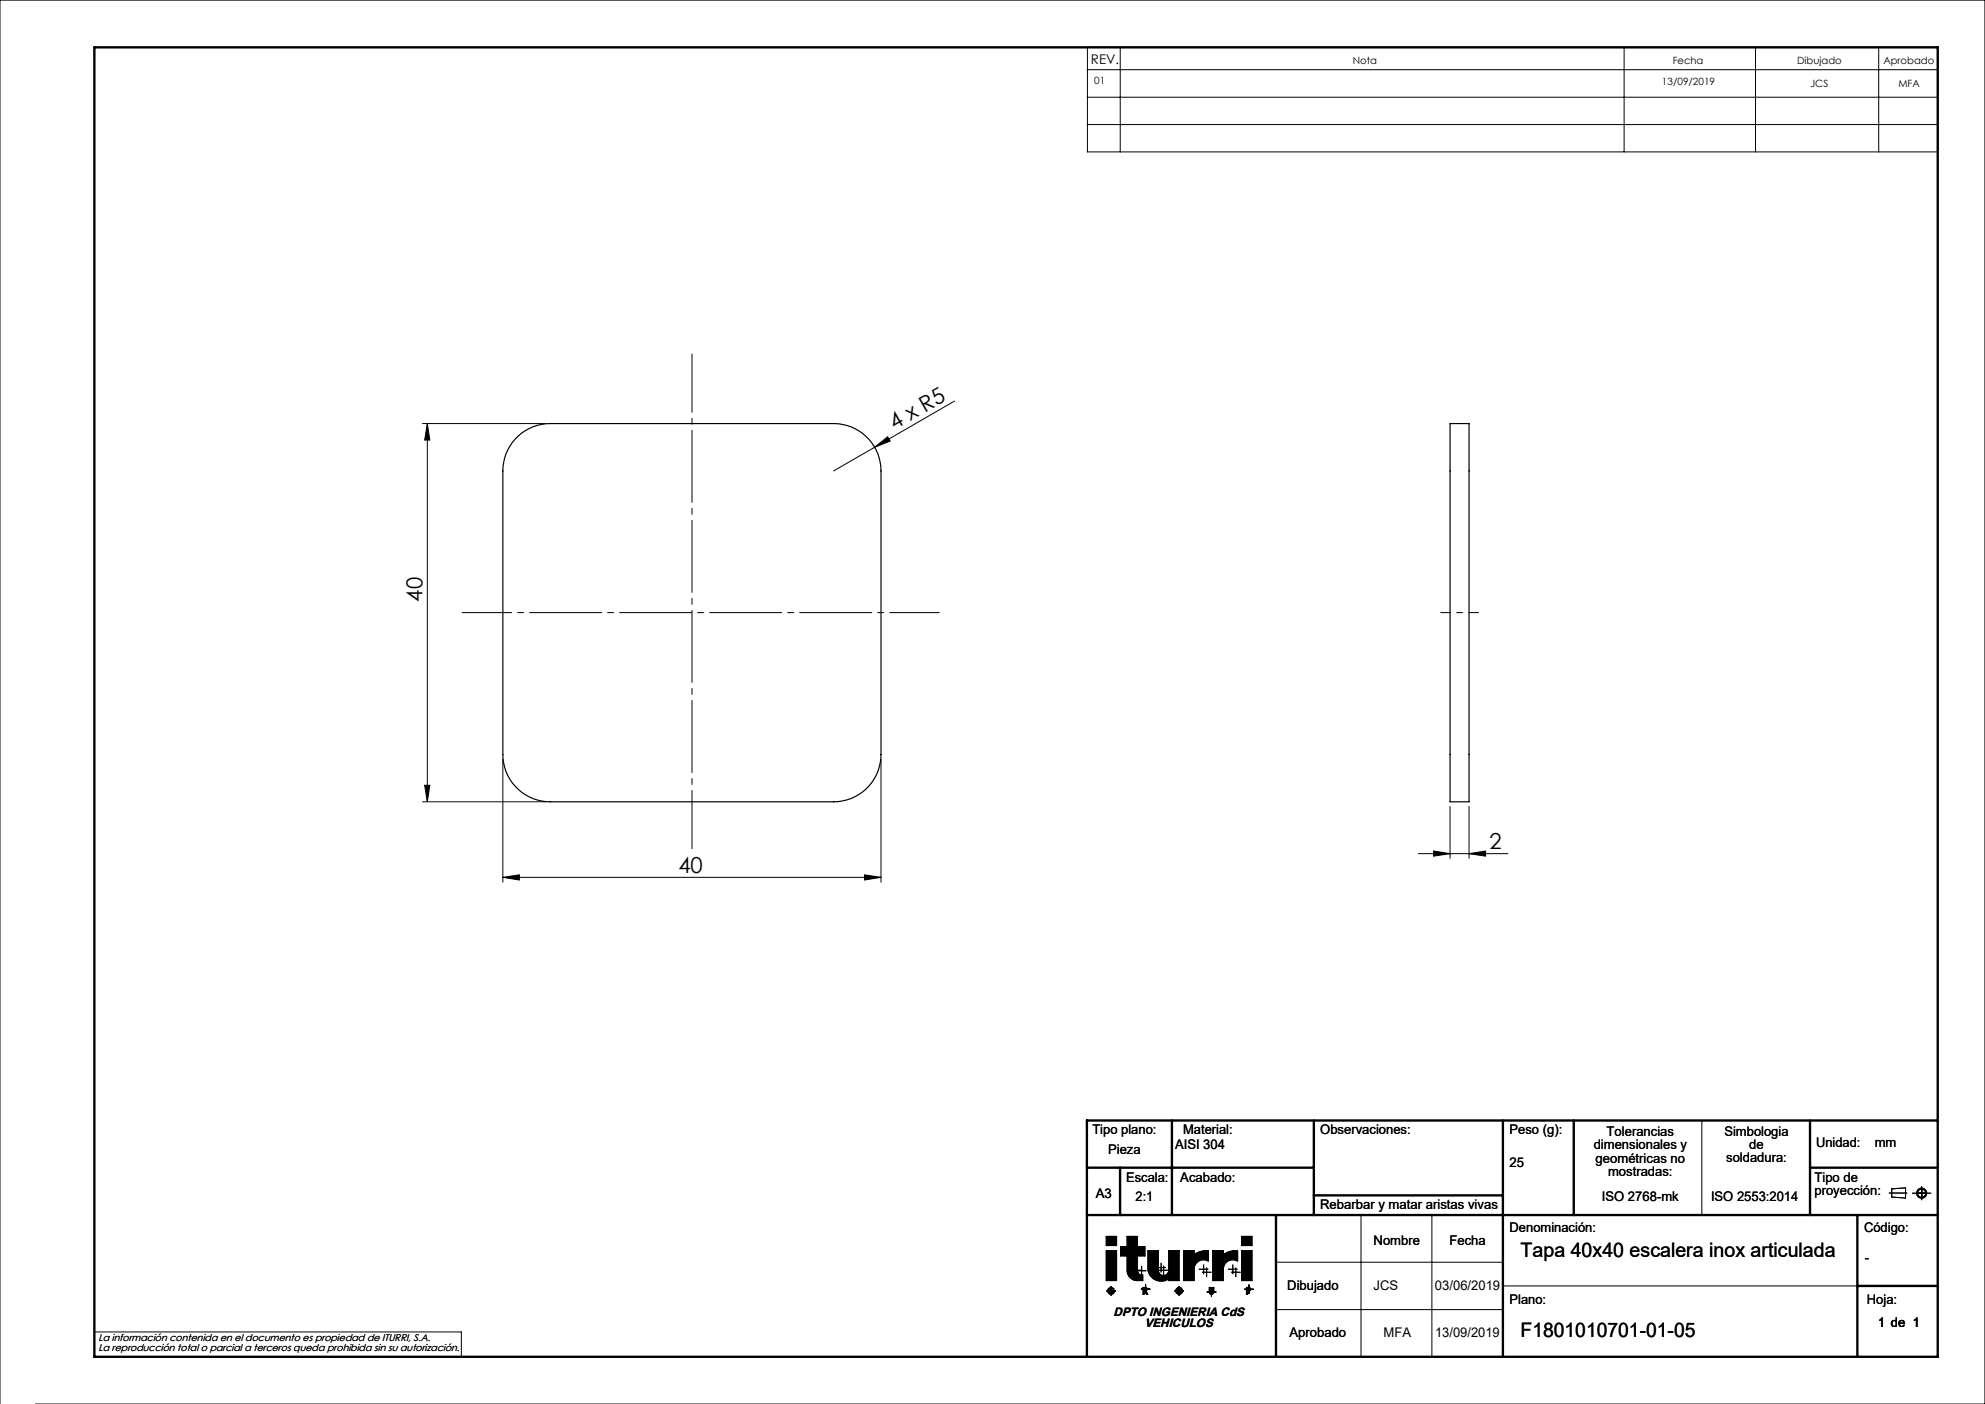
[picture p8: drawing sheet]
<svg xmlns="http://www.w3.org/2000/svg" width="420mm" height="297mm" viewBox="0 0 420 297" stroke-linecap="round" stroke-linejoin="round" font-family="sans-serif">
<g fill="none" stroke="#000" stroke-width=".21">
<path d="M230.1 10h179.9v22.1h-179.9zM230.1 14.7h179.9M237 10v22.1M343.6 10v22.1M371.4 10v22.1M397.5 10v22.1M230.1 20.6h179.9M230.1 26.3h179.9M89.4 89.6h26M90.4 89.6l.5 3.5h-1zM90.4 89.6v80M185.1 94.6l2.7-2.2 .5 .9z"/>
<path d="M185.1 94.6l-8.7 5M202 84.8l-16.9 9.8M89.4 169.6h26M89.9 166.1h1l-.5 3.5zM106.4 160.6v26M186.4 160.6v26M306.8 170.6v11M310.8 170.6v11M106.4 185.6l3.5-.5v1.1zM106.4 185.6h80M182.9 185.1l3.5 .5-3.5 .6zM300.1 180.6h19"/>
<path d="M303.3 180l3.5 .6-3.5 .5zM310.8 180.6l3.5-.6v1.1zM360.1 237v20M288 257v30M303 257v30M399.7 252.4h3.8M400.3 251.5l2.9-.2v2.1l-2.9-.2zM404.6 252.4h4M406.6 251v2.8M234.1 264.6h2.2v6.3h-2.2zM234.1 261.5h2.2v2h-2.2zM234.1 273.1h2"/>
<path d="M235.1 272.1v2M235.4 273.1v.3h.1a.5 .5 0 0 1-.7 .1 .5 .5 0 0 1-.1-.7 .5 .5 0 0 1 .7-.1h.3a.73 .73 0 0 0-1.1-.2 .73 .73 0 0 0 .2 1.2 .73 .73 0 0 0 1-.6M239.7 268.7h2M240.6 268.8h2M240.7 268.7v.1a.89 .89 0 0 0 1.1 .9v1.2h-1.1a2.17 2.17 0 0 1-2.2-2.2v-3h-1.4v-2h1.4v-2.2h2.2v2.2h1.6v2h-1.6v4M241.4 272.7h2M241.5 267.8v2M241.9 272.3l.7 .1a.34 .34 0 0 1 .1 .4 .34 .34 0 0 1-.3 .2l.5 .8h-.3l-.4-.8-.1 .8h-.2zM242.1 272.6h.3l.1 .1-.4 .1zM242.4 271.7v2M242.9 264.6h2.2v4.1a1.11 1.11 0 0 0 1.1 1.1 1.11 1.11 0 0 0 1.1-1.1v-4.1h2.2v6.3h-2.2v-.4a2.87 2.87 0 0 1-4.4-1.8zM244.7 268.1h2"/>
<path d="M245.2 268.7h2M245.7 267.2v2M246.2 267.7v2M248.5 273.1h2M249.5 272.1v2M250.4 264.6h2.3v.8a4.4 4.4 0 0 1 3-.8v2.2a2.02 2.02 0 0 0-3 1.6v2.5h-2.3zM253.6 268.5h2.1M254.3 269.1h2M254.7 267.5v2M255.3 268.1v2.1M255.3 273.3h2.1M255.9 272.3h.2v1.1a.25 .25 0 0 0 .3 .2 .25 .25 0 0 0 .2-.3v-1h.2v1.2a.48 .48 0 0 1-.5 .3 .48 .48 0 0 1-.4-.5z"/>
<path d="M256.3 272.3v2M256.6 264.6h2.2v.8a4.4 4.4 0 0 1 3.1-.8v2.2a2.02 2.02 0 0 0-3.1 1.6v2.5h-2.2zM259.8 268.5h2M260.5 269.1h2M260.8 267.5v2M261.5 268.1v2.1M262.7 264.6h2.2v6.3h-2.2zM262.7 261.5h2.2v2h-2.2zM263.2 272.7h2.1M263.7 272.3l.6 .1a.38 .38 0 0 1 .3 .4 .38 .38 0 0 1-.3 .3h-.3v.7h-.3zM264 272.6l.4 .1-.4 .2zM264.3 271.7v2"/>
<path d="M270 267h48M270 277h48M318 272h75M0 297v-297h420v297h-412.5M20 281.8h77.6v5.2"/>
<circle cx="406.6" cy="252.4" r=".86"/>
<circle cx="406.6" cy="252.4" r="1.07"/>
<circle cx="249.5" cy="273.1" r=".49"/>
<circle cx="249.5" cy="273.1" r=".73"/>
</g>
<g fill="none" stroke="#000" stroke-width=".5">
<path d="M20 10h390v277h-390zM248 237v20M278 237v20M318 237v50M333 237v20M383 237v20M410 237h-180v50M230 257h180M230 247h48M237 247v10M270 257v30M278 252.9h40"/>
<path d="M383 247h27M393 257v30M393 272h17"/>
</g>
<g fill="#000">
<path d="M234.1 261.5v2h2.2v-2zM234.1 264.6v6.3h2.2v-6.3zM238.5 261.5v2.2h-1.4v2h1.4v3.3l.5 1.1 1 .7 1.8 .1v-1.2l-.7-.1-.4-.5v-3.4h1.6v-2h-1.6v-2.2zM250.4 264.6v6.3h2.3v-2.7l.1-.5 .5-.7 .8-.4 1-.1 .6 .3v-2.2l-1.4 .1-.7 .2-.9 .5v-.8zM256.6 264.6v6.3h2.2v-2.7l.2-.5 .5-.7 .8-.4 .7-.1 .9 .3v-2.2l-1.5 .1-1.6 .7v-.8zM262.7 261.5v2h2.2v-2zM262.7 264.6v6.3h2.2v-6.3zM234.6 272.6l-.2 .4 .1 .5 .4 .3 .6-.1 .3-.6h-.4v.3h.1l-.5 .2-.3-.2-.1-.4 .3-.4 .8 .1-.5-.4zM241.9 272.3v1.5h.2v-.8l.5 .8h.3l-.5-.8 .3-.1v-.4l-.2-.2zM242.1 272.6h.4v.2h-.4zM248.8 273.1a.74 .74 0 0 0 1.4 0 .74 .74 0 0 0-1.4 0zM249 273.1a.5 .5 0 0 1 1 0 .5 .5 0 0 1-1 0zM255.9 272.3v1.2l.1 .2 .5 .1 .3-.4v-1.1h-.2v1.1l-.2 .2-.3-.2v-1.1zM263.7 272.3v1.5h.3v-.7l.5-.1 .1-.4-.3-.3zM264 272.6h.3l.1 .2-.4 .1zM242.9 264.6v4.2a2.82 2.82 0 0 0 4.4 1.7v.4h2.2v-6.3h-2.2v4.2l-.3 .7-.6 .3-.9-.2-.4-.6v-4.4z" fill-rule="evenodd"/>
<path d="M234.1 261.5v2h2.2v-2zM234.1 264.6v6.3h2.2v-6.3zM238.5 261.5v2.2h-1.4v2h1.4v3.3l.5 1.1 1 .7 1.8 .1v-1.2l-.7-.1-.4-.5v-3.4h1.6v-2h-1.6v-2.2zM250.4 264.6v6.3h2.3v-2.7l.1-.5 .5-.7 .8-.4 1-.1 .6 .3v-2.2l-1.4 .1-.7 .2-.9 .5v-.8zM256.6 264.6v6.3h2.2v-2.7l.2-.5 .5-.7 .8-.4 .7-.1 .9 .3v-2.2l-1.5 .1-1.6 .7v-.8zM262.7 261.5v2h2.2v-2zM262.7 264.6v6.3h2.2v-6.3zM234.6 272.6l-.2 .4 .1 .5 .4 .3 .6-.1 .3-.6h-.4v.3h.1l-.5 .2-.3-.2-.1-.4 .3-.4 .8 .1-.5-.4zM241.9 272.3v1.5h.2v-.8l.5 .8h.3l-.5-.8 .3-.1v-.4l-.2-.2zM242.1 272.6h.4v.2h-.4zM248.8 273.1a.74 .74 0 0 0 1.4 0 .74 .74 0 0 0-1.4 0zM249 273.1a.5 .5 0 0 1 1 0 .5 .5 0 0 1-1 0zM255.9 272.3v1.2l.1 .2 .5 .1 .3-.4v-1.1h-.2v1.1l-.2 .2-.3-.2v-1.1zM263.7 272.3v1.5h.3v-.7l.5-.1 .1-.4-.3-.3zM264 272.6h.3l.1 .2-.4 .1zM242.9 264.6v4.2a2.82 2.82 0 0 0 4.4 1.7v.4h2.2v-6.3h-2.2v4.2l-.3 .7-.6 .3-.9-.2-.4-.6v-4.4z" fill-rule="evenodd"/>
</g>
<path d="M312.8 129.6h-8" fill="none" stroke="#000" stroke-width=".21" stroke-dasharray="15.2 1.3 1.3 1.3" stroke-dashoffset="13.1"/>
<path d="M146.4 179.5v-104.6" fill="none" stroke="#000" stroke-width=".21" stroke-dasharray="15.2 1.3 1.3 1.3" stroke-dashoffset="2.9"/>
<path d="M97.8 129.6h100.9" fill="none" stroke="#000" stroke-width=".21" stroke-dasharray="15.2 1.3 1.3 1.3" stroke-dashoffset="4.8"/>
<g fill="#000">
<path d="M185.1 94.6l2.7-2.2 .5 .9z"/>
<path d="M90.4 89.6l.5 3.5h-1zM89.9 166.1h1l-.5 3.5z"/>
<path d="M182.9 185.1l3.5 .5-3.5 .6zM106.4 185.6l3.5-.5v1.1zM310.8 180.6l3.5-.6v1.1zM303.3 180l3.5 .6-3.5 .5z"/>
</g>
<path d="M109.7 92.2a9.8 9.8 0 0 1 6.7-2.6h60a10 10 0 0 1 10 10v60a10 10 0 0 1-10 10h-60a10 10 0 0 1-10-10v-60a9.9 9.9 0 0 1 3.3-7.4zM306.8 89.6h4v80h-4z" fill="none" stroke="#000" stroke-width=".25"/>
<g font-size="4.7">
<text x="189.3" y="91" transform="rotate(-30 189.3 91)">4 x R5</text>
<text x="89.4" y="127.3" transform="rotate(-90 89.4 127.3)">40</text>
<text x="315.2" y="179.5">2</text>
<text x="143.5" y="184.6">40</text>
</g>
<g font-size="4.2">
<text x="321.7" y="265.9">Tapa 40x40 escalera inox articulada</text>
<text x="321.7" y="282.8">F1801010701-01-05</text>
</g>
<g font-size="2.8">
<text x="230.8" y="13.6">REV.</text>
<text x="231.1" y="239.9">Tipo plano:</text>
<text x="250.3" y="239.9">Material:</text>
<text x="279.3" y="239.9">Observaciones:</text>
<text x="319.4" y="239.9">Peso (g):</text>
<text x="234.5" y="244.1">Pieza</text>
<text x="248.6" y="243">AISI 304</text>
<text x="337.2" y="243.1">dimensionales y</text>
<text x="337.6" y="246">geométricas no</text>
<text x="339.9" y="240.3">Tolerancias</text>
<text x="364.9" y="240.2">Simbologia</text>
<text x="365.3" y="245.9">soldadura:</text>
<text x="370.1" y="243">de</text>
<text x="384.2" y="242.7">Unidad:</text>
<text x="396.7" y="242.7">mm</text>
<text x="238.3" y="250">Escala:</text>
<text x="249.7" y="250">Acabado:</text>
<text x="319.4" y="246.9">25</text>
<text x="340.2" y="248.8">mostradas:</text>
<text x="383.9" y="250">Tipo de</text>
<text x="231.9" y="253.4">A3</text>
<text x="240.3" y="254">2:1</text>
<text x="279.3" y="255.7">Rebarbar y matar aristas vivas</text>
<text x="338.9" y="254">ISO 2768-mk</text>
<text x="362" y="254">ISO 2553:2014</text>
<text x="383.9" y="252.8">proyección:</text>
<text x="290.6" y="263.3">Nombre</text>
<text x="306.7" y="263.3">Fecha</text>
<text x="319.4" y="260.6">Denominación:</text>
<text x="394.4" y="260.6">Código:</text>
<text x="394.6" y="266.9">-</text>
<text x="272.4" y="273">Dibujado</text>
<text x="290.6" y="273">JCS</text>
<text x="303.6" y="273">03/06/2019</text>
<text x="319.4" y="275.8">Plano:</text>
<text x="395" y="275.8">Hoja:</text>
<text x="397.4" y="280.6">1 de 1</text>
<text x="272.8" y="282.8">Aprobado</text>
<text x="292.7" y="282.8">MFA</text>
<text x="303.6" y="282.8">13/09/2019</text>
</g>
<g font-size="2.6">
<text x="235.6" y="278.3">DPTO INGENIERIA CdS</text>
<text x="242.2" y="280.8">VEHICULOS</text>
</g>
<g font-size="2.1">
<text x="231.5" y="17.8">01</text>
<text x="286.2" y="13.6">Nota</text>
<text x="353.9" y="13.6">Fecha</text>
<text x="380.3" y="13.6">Dibujado</text>
<text x="398.5" y="13.6">Aprobado</text>
<text x="351.7" y="18">13/09/2019</text>
<text x="383.1" y="18.3">JCS</text>
<text x="401.7" y="18.3">MFA</text>
<text x="20.8" y="283.7">La información contenida en el documento es propiedad de ITURRI, S.A.</text>
<text x="20.8" y="285.7">La reproducción total o parcial a terceros queda prohibida sin su autorización.</text>
</g>
</svg>
